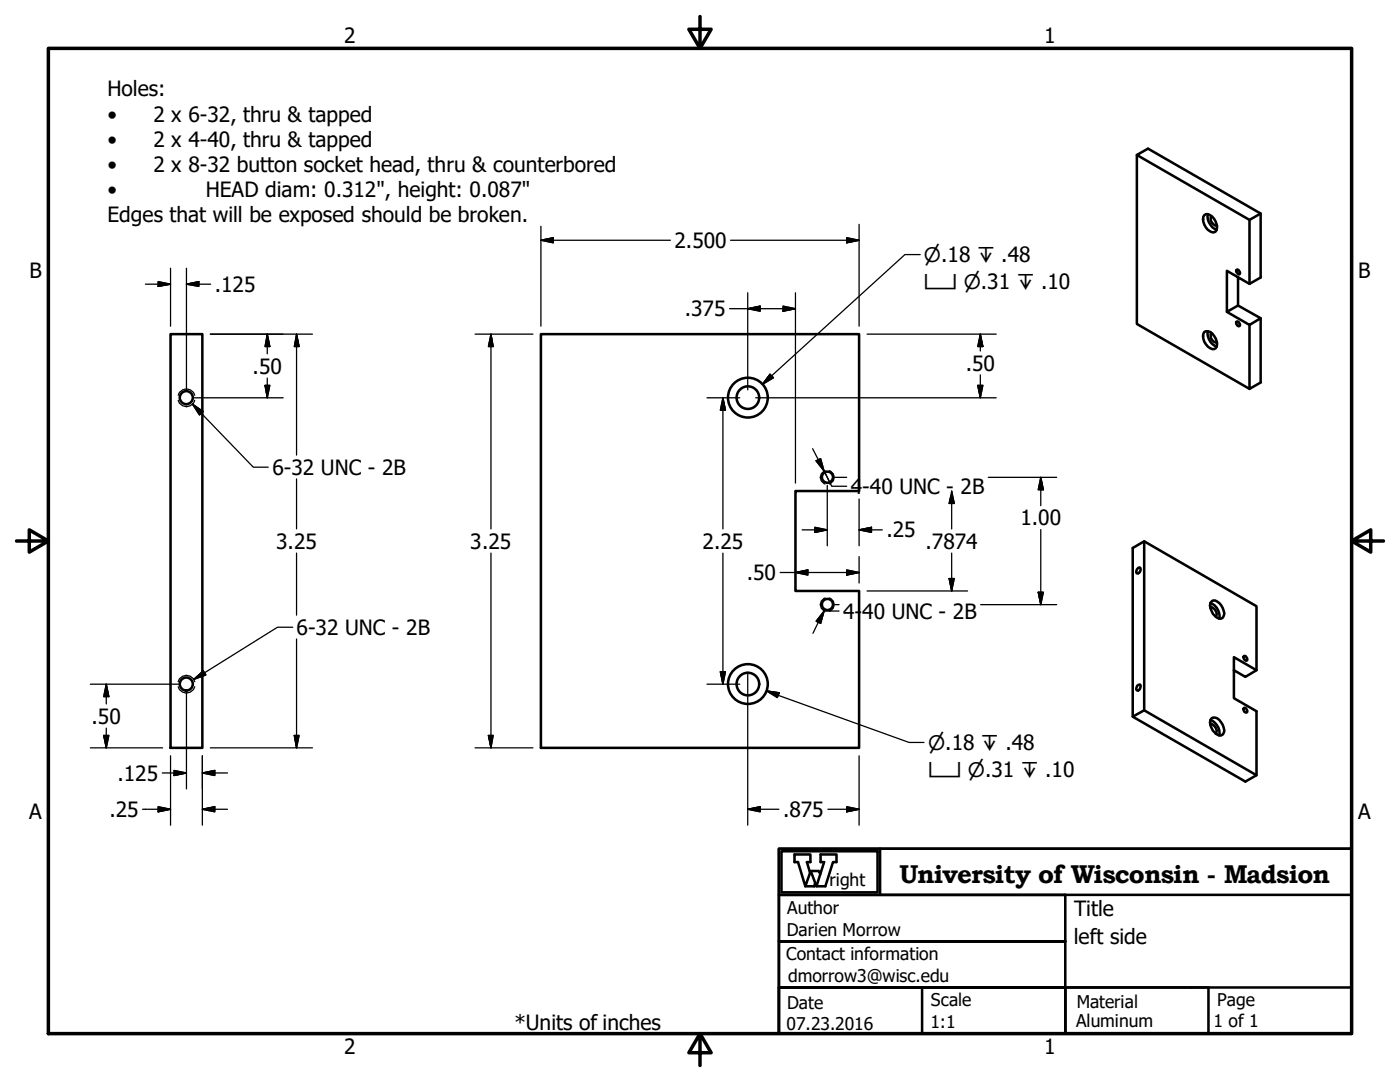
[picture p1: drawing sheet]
<svg xmlns="http://www.w3.org/2000/svg" width="279mm" height="216mm" viewBox="0 0 279 216" stroke-linecap="round" stroke-linejoin="round" font-family="sans-serif">
<!-- layer: Visible (ANSI) -->
<g fill="none" stroke="#000" stroke-width=".51">
<path d="M226.9 30.9v33.7l22.5 13M240.3 42.9a1.14 1.14 0 0 1 1.6 .3 2.47 2.47 0 0 1 .7 3 1.14 1.14 0 0 1-1.6-.4 2.47 2.47 0 0 1-.7-2.9zM241 42.7a2.83 2.83 0 0 0 1.8 3.1M241.7 43.1a1.32 1.32 0 0 0 1.2 1.9M246.8 53.8h.2a.67 .67 0 0 1 .3 .9 .71 .71 0 0 1-.5-.9zM249.4 43.9l-22.5-13 2.2-1.2 22.5 12.9v12.8l-2.2 1.2-4.5-2.6v8.2l2.2-1.2v-5.6M251.6 42.6l-2.2 1.3v12.7M34 66.7h6.4v82.5h-6.4zM107.9 66.7h63.5v31.3h-12.7v19.9h12.7v31.3h-63.5zM240.3 66.2a1.46 1.46 0 0 1 2 .9 1.7 1.7 0 0 1 0 2.6 2.48 2.48 0 0 1-2-3.5zM241 66.1a2.8 2.8 0 0 0 1.8 3.1M241.7 66.4a1.36 1.36 0 0 0 1.2 2"/>
<path d="M246.8 64.2l.2-.1a.67 .67 0 0 1 .3 1 .63 .63 0 0 1-.5-.9zM247.1 61l4.5 2.5-2.2 1.3-4.5-2.6M251.6 63.5v12.8l-2.2 1.3v-12.8M227.2 113.3l.3-.1a.7 .7 0 0 1 0 .8 .7 .7 0 0 1-.7 .4 .95 .95 0 0 1 .4-1.1zM228.3 108v33.7l-2.2 1.3M226.9 136.8l.6-.2a.76 .76 0 0 1-.6 1.2 .64 .64 0 0 1 0-1zM241.6 120.3a2.79 2.79 0 0 1 1.7 3.1M241.6 121.2a1.32 1.32 0 0 1 1 1.9M241.8 120a1.07 1.07 0 0 1 1.5 .3 2.93 2.93 0 0 1 .9 2.6l-.2 .4a1.07 1.07 0 0 1-1.5-.4 3.2 3.2 0 0 1-.9-2.6zM246.3 133.7l2.2 1.4 2.3-1.4-4.5-2.6v8.2l4.5 2.6v12.8l-2.3 1.3-22.4-13v-33.7l2.2-1.3 22.5 13v12.7M248.2 130.9h.1a.65 .65 0 0 1 .5 .9 .63 .63 0 0 1-.6-.9zM228.3 141.7l22.5 13"/>
<path d="M241.6 143.7a2.77 2.77 0 0 1 1.7 3M241.6 144.5a1.41 1.41 0 0 1 1 1.9M241.8 143.3a1.38 1.38 0 0 1 1.9 .8 2.53 2.53 0 0 1 .5 2.1l-.2 .4a1.07 1.07 0 0 1-1.5-.4 2.23 2.23 0 0 1-.7-2.9zM248.2 141.3l.1-.1a.65 .65 0 0 1 .5 1 .59 .59 0 0 1-.6-.3 .59 .59 0 0 1 0-.6z"/>
<circle cx="37.2" cy="79.3" r="1.3"/>
<circle cx="149.3" cy="79.3" r="2.25"/>
<circle cx="149.3" cy="79.3" r="4"/>
<circle cx="165.1" cy="95.2" r="1.11"/>
<circle cx="37.2" cy="136.5" r="1.3"/>
<circle cx="149.3" cy="136.5" r="2.25"/>
<circle cx="149.3" cy="136.5" r="4"/>
<circle cx="165.1" cy="120.6" r="1.11"/>
</g>
<!-- layer: Hidden Narrow (ANSI) -->
<path d="M35.6 79.9a1.71 1.71 0 0 0 1.6 1.3 1.71 1.71 0 0 0 1.7-1.3M35.6 78.9a1.71 1.71 0 0 1 1.6-1.3 1.71 1.71 0 0 1 1.7 1.3M164.7 93.9a1.41 1.41 0 0 0-1 1.3 1.41 1.41 0 0 0 1 1.4M165.5 93.9a1.41 1.41 0 0 1 1 1.4 1.41 1.41 0 0 1-1 1.3M164.7 119.3a1.41 1.41 0 0 0-1 1.3 1.41 1.41 0 0 0 1 1.4M165.5 119.3a1.41 1.41 0 0 1 1 1.4 1.41 1.41 0 0 1-1 1.3M35.6 137a1.71 1.71 0 0 0 1.6 1.3 1.71 1.71 0 0 0 1.7-1.3M35.6 136a1.71 1.71 0 0 1 1.6-1.3 1.71 1.71 0 0 1 1.7 1.3" fill="none" stroke="#000" stroke-width=".25"/>
<!-- layer: Border (ANSI) -->
<path d="M9.7 9.7h260v196.5h-260zM139.7 3.3v6.4l-2.2-3.9h4.4l-2.2 3.9M3.3 107.9h6.4l-3.9-2.2v4.5l3.9-2.3M269.7 107.9l3.9 2.3v-4.5l-3.9 2.2h6.4M139.7 206.2l2.2 3.9h-4.4l2.2-3.9v6.4" fill="none" stroke="#000" stroke-width=".7"/>
<!-- layer: Title (ANSI) -->
<path d="M155.4 178.6v9.2h57.2v18.4h-57.2v-9.2h57.2h-57.2v-9.2h57.2v-9.2zM155.4 169.4h114.3v9.2h-114.3zM155.4 169.4h114.3v36.8h-114.3zM156 169.9h19.1v8.2h-19.1zM161.7 174.2l-.7-2.2h.7v-1.5h-3.1v1.5h.7l1.4 4.8 1.1-3 1.1 3h1.8l1.5-4.8h.7v-1.5h-3.1v1.5h.7l-1.6 4.8M161.8 173.8h1.6l.3 .6M162.7 176.1l-.2 .7h-1.8M175.6 169.4v9.2M155.4 197h28.6v9.2h-28.6zM212.6 197h28.6v9.2h-28.6zM212.6 197h57.1v9.2h-57.1z" fill="none" stroke="#000" stroke-width=".51"/>
<!-- layer: Dimension (ANSI) -->
<g fill="none" stroke="#000" stroke-width=".25">
<path d="M29 56.7h5M31.6 56.2l2.4 .5-2.4 .5zM34 53.5v11.6M37.2 56.7l2.5-.5v1zM37.2 56.7h4.8M37.2 53.5v24.3M107.9 47.9l2.5-.5v1.1zM107.9 47.9h25.9M107.9 45.1v20M145.8 47.9h25.6M149.2 58.4v19.4M158.7 58.4v38"/>
<path d="M169 47.4l2.4 .5-2.4 .6zM171.4 44.8v20.3M38.8 79.4h17.7M42 66.7h20.4M52.9 76.9h.9l-.5 2.5zM53.3 66.7l.5 2.5h-.9zM53.3 66.7v3.9M53.3 75.4v4M59.2 66.7l.5 2.5h-1zM59.2 66.7v24.1M94.8 66.7h11.6M98 66.7l.4 2.5h-.9z"/>
<path d="M98 66.7v38.8M141.1 79.4h6.5M144.3 79.4l.5 2.5h-1zM144.3 79.4v26.1M145.6 61.6h13.1M149.2 61.6l2.5-.5v1zM150.8 79.4h48M156.3 61.1l2.4 .5-2.4 .5zM173 66.7h25.8M195.1 76.9h1.1l-.6 2.5zM195.6 66.7l.6 2.5h-1.1zM195.6 66.7v3.3"/>
<path d="M195.6 74.8v4.6M59.2 95.6v9.9M165.1 96.8v12.1M166.7 95.2h2.3M171.4 99.6v9.3M189.6 99.4l-.2 1.1h1l-.2-1.1M189.9 99.4v6.1M197.2 95.2h13.7M207.7 95.2l.5 2.5h-1zM207.7 95.2v5.7M59.2 110.4v12.3M98 110.4v38.8"/>
<path d="M144.3 110.4v26.1M155.7 114.2h15.7M158.7 114.2l2.5-.5v1zM160.1 105.7h5M162.6 105.2l2.5 .5-2.5 .5zM169 113.7l2.4 .5-2.4 .5zM171.4 105.7l2.5-.5v1zM171.4 111.1v5.2M171.4 105.7h4.7M173 117.9h20.1M189.4 115.4h1l-.5 2.5zM189.9 110.4v7.5"/>
<path d="M207.2 118.2h1l-.5 2.4zM207.7 105.7v14.9M18 136.5h17.6M21.2 136.5l.5 2.5h-1zM21.2 136.5v4M37.2 138.1v19.3M59.2 127.5v21.7M141.1 136.5h6.5M143.8 134h1l-.5 2.5zM149.2 134.1v30.6M166.7 120.6h.7M195.7 120.6h15.2"/>
<path d="M18 149.2h14.4M20.7 146.7h1l-.5 2.5zM21.2 145.3v3.9M32.4 154.2h4.8M34 150.8v13.9M34.7 153.7l2.5 .5-2.5 .5zM40.4 154.2l2.5-.5v1zM40.4 150.8v13.9M40.4 154.2h5M42 149.2h20.4M58.7 146.7h1l-.5 2.5zM94.8 149.2h11.6"/>
<path d="M97.5 146.7h.9l-.4 2.5zM171.4 150.8v13.9M28.4 161.5h5.6M31.6 161l2.4 .5-2.4 .5zM40.4 161.5l2.5-.5v1zM40.4 161.5h5M149.2 161.5l2.5-.5v1zM149.2 161.5h6.2M165.2 161.5h6.2M169 161l2.4 .5-2.4 .5z"/>
</g>
<g fill="#000" stroke="#000" stroke-width=".25">
<path d="M31.6 57.2l2.4-.5zM31.6 56.2l2.4 .5-2.4 .5zM37.2 56.7l2.5-.5zM37.2 56.7l2.5-.5v1zM107.9 47.9l2.5-.5zM107.9 47.9l2.5-.5v1.1zM169 48.5l2.4-.6zM169 47.4l2.4 .5-2.4 .6zM52.9 76.9l.4 2.5zM52.9 76.9h.9l-.5 2.5zM53.3 66.7l.5 2.5zM53.3 66.7l.5 2.5h-.9z"/>
<path d="M59.2 66.7l.5 2.5zM59.2 66.7l.5 2.5h-1zM98 66.7l.4 2.5zM98 66.7l.4 2.5h-.9zM149.2 61.6l2.5-.5zM149.2 61.6l2.5-.5v1zM156.3 62.1l2.4-.5zM156.3 61.1l2.4 .5-2.4 .5zM195.1 76.9l.5 2.5zM195.1 76.9h1.1l-.6 2.5zM195.6 66.7l.6 2.5zM195.6 66.7l.6 2.5h-1.1z"/>
<path d="M144.3 79.4l.5 2.5zM144.3 79.4l.5 2.5h-1zM207.7 95.2l.5 2.5zM207.7 95.2l.5 2.5h-1zM158.7 114.2l2.5-.5zM158.7 114.2l2.5-.5v1zM162.6 106.2l2.5-.5zM162.6 105.2l2.5 .5-2.5 .5zM169 114.7l2.4-.5zM169 113.7l2.4 .5-2.4 .5zM171.4 105.7l2.5-.5zM171.4 105.7l2.5-.5v1z"/>
<path d="M189.4 115.4l.5 2.5zM189.4 115.4h1l-.5 2.5zM189.9 98l.5 2.5zM189.9 98l.5 2.5h-1zM207.2 118.2l.5 2.4zM207.2 118.2h1l-.5 2.4zM21.2 136.5l.5 2.5zM21.2 136.5l.5 2.5h-1zM143.8 134l.5 2.5zM143.8 134h1l-.5 2.5zM20.7 146.7l.5 2.5zM20.7 146.7h1l-.5 2.5z"/>
<path d="M34.7 154.7l2.5-.5zM34.7 153.7l2.5 .5-2.5 .5zM40.4 154.2l2.5-.5zM40.4 154.2l2.5-.5v1zM58.7 146.7l.5 2.5zM58.7 146.7h1l-.5 2.5zM97.5 146.7l.5 2.5zM97.5 146.7h.9l-.4 2.5zM31.6 162l2.4-.5zM31.6 161l2.4 .5-2.4 .5zM40.4 161.5l2.5-.5zM40.4 161.5l2.5-.5v1z"/>
<path d="M149.2 161.5l2.5-.5zM149.2 161.5l2.5-.5v1zM169 162l2.4-.5zM169 161l2.4 .5-2.4 .5z"/>
</g>
<!-- layer: Symbol (ANSI) -->
<g fill="none" stroke="#000" stroke-width=".25">
<path d="M183.6 50.8h-3l-28.5 25.9M153.7 74.7l.7 .7-2.3 1.3zM38.4 80.6l2.1 1.5-.7 .7zM38.4 80.6l12.1 12.6h3M162.2 89.5l2.3 4.5M162.9 91.9l.9-.4 .7 2.5zM164.5 94l1.5 3h3M164.5 94l1.2 2.5M38.7 135.6l1.9-1.7 .5 .8zM58.4 125.2h-3l-16.7 10.4M153 137.9l2.5 .3-.4 1zM153 137.9l28.4 10.2h3"/>
<path d="M164.5 121.9l-.7 2.5-.9-.4zM167.4 121.9h-2.9l-2.3 4.5"/>
</g>
<path d="M153.7 74.7l-1.6 2zM153.7 74.7l.7 .7-2.3 1.3zM38.4 80.6l2.1 1.5zM38.4 80.6l2.1 1.5-.7 .7zM162.9 91.9l1.6 2.1zM162.9 91.9l.9-.4 .7 2.5zM38.7 135.6l1.9-1.7zM38.7 135.6l1.9-1.7 .5 .8zM153 137.9l2.5 .3zM153 137.9l2.5 .3-.4 1zM164.5 121.9l-.7 2.5zM164.5 121.9l-.7 2.5-.9-.4z" fill="#000" stroke="#000" stroke-width=".25"/>
<text font-size="5.1" x="179.5" y="176.1">University of Wisconsin - Madsion</text>
<g font-size="4.2">
<text x="68.7" y="8.6">2</text>
<text x="208.4" y="8.6">1</text>
<text x="21.5" y="19.2">Holes:</text>
<text x="21.5" y="24.3">•</text>
<text x="21.5" y="29.3">•</text>
<text x="30.6" y="24.3">2 x 6-32, thru &amp; tapped</text>
<text x="30.6" y="29.3">2 x 4-40, thru &amp; tapped</text>
<text x="21.5" y="34.3">•</text>
<text x="30.6" y="34.3">2 x 8-32 button socket head, thru &amp; counterbored</text>
<text x="21.5" y="39.3">•</text>
<text x="41.1" y="39.3">HEAD diam: 0.312&quot;, height: 0.087&quot;</text>
<text x="21.5" y="44.3">Edges that will be exposed should be broken.</text>
<text x="134.6" y="49.5">2.500</text>
<text x="5.9" y="55.5">B</text>
<text x="42.9" y="58.2">.125</text>
<text x="271.1" y="55.5">B</text>
<text x="136.7" y="63.1">.375</text>
<text x="50.4" y="74.5">.50</text>
<text x="192.7" y="74">.50</text>
<text x="54.4" y="94.7">6-32 UNC - 2B</text>
<text x="169.8" y="98.6">4-40 UNC - 2B</text>
<text x="176.9" y="107.3">.25</text>
<text x="203.6" y="104.8">1.00</text>
<text x="55.1" y="109.5">3.25</text>
<text x="93.9" y="109.5">3.25</text>
<text x="140.2" y="109.5">2.25</text>
<text x="184.7" y="109.5">.7874</text>
<text x="149" y="115.8">.50</text>
<text x="168.3" y="123.4">4-</text>
<text x="172.1" y="123.4">40 UNC - 2B</text>
<text x="59.2" y="126.7">6-32 UNC - 2B</text>
<text x="18.3" y="144.4">.50</text>
<text x="23.4" y="155.8">.125</text>
<text x="5.8" y="163.4">A</text>
<text x="21.8" y="163">.25</text>
<text x="156.3" y="163">.875</text>
<text x="271" y="163.4">A</text>
<text x="214.4" y="182.8">Title</text>
<text x="214.3" y="188.3">left side</text>
<text x="102.7" y="205.5">*Units of inches</text>
<text x="68.7" y="210.3">2</text>
<text x="208.4" y="210.3">1</text>
</g>
<g font-size="4">
<text x="184.4" y="52.3">⌀.18 ↧ .48</text>
<text x="184.4" y="57.7">⌴ ⌀.31 ↧ .10</text>
<text x="185.2" y="149.7">⌀.18 ↧ .48</text>
<text x="185.2" y="155">⌴ ⌀.31 ↧ .10</text>
</g>
<g font-size="3.5">
<text x="165.5" y="176.8">right</text>
<text x="157.1" y="182.3">Author</text>
<text x="156.9" y="191.6">Contact information</text>
<text x="157" y="186.7">Darien Morrow</text>
<text x="157.3" y="195.9">dmorrow3@wisc.edu</text>
<text x="157.1" y="201.3">Date</text>
<text x="185.8" y="200.8">Scale</text>
<text x="214.9" y="201">Material</text>
<text x="242.9" y="200.8">Page</text>
<text x="157" y="205.5">07.23.2016</text>
<text x="185.7" y="205.1">1:1</text>
<text x="214.8" y="204.9">Aluminum</text>
<text x="242.2" y="205">1 of 1</text>
</g>
</svg>
